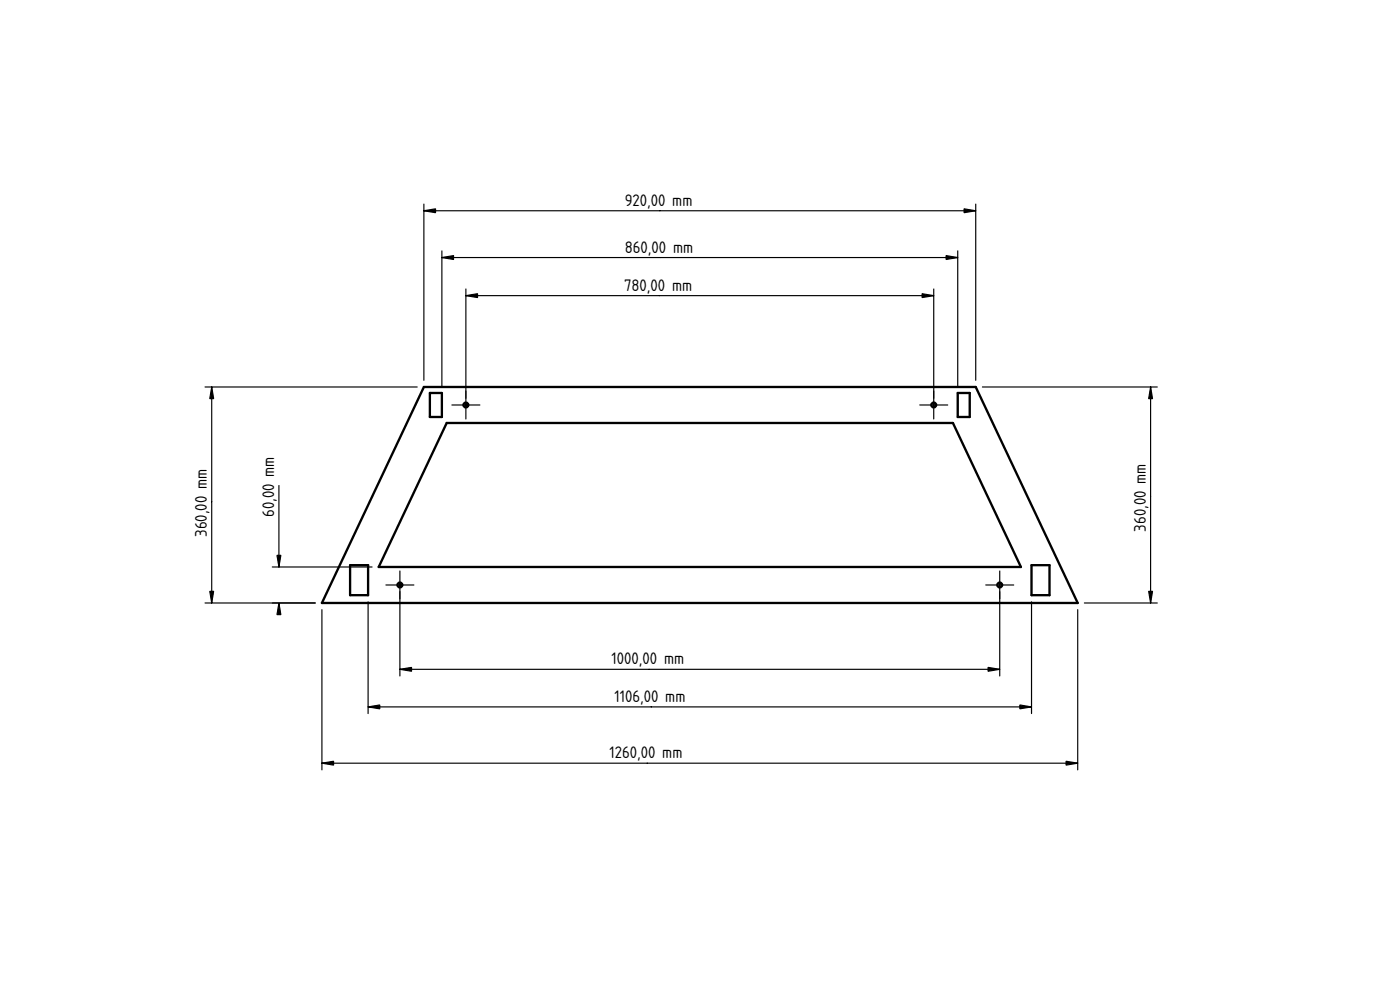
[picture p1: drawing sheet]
<svg xmlns="http://www.w3.org/2000/svg" width="420mm" height="297mm" viewBox="0 0 420 297" stroke-linecap="round" stroke-linejoin="round" font-family="sans-serif">
<path d="M210 148.5h.1" fill="none" stroke="#000" stroke-width=".3"/>
<path d="M134.1 126.9h151.9l20.4 43.2h-192.7z" fill-rule="evenodd" fill="#fff"/>
<path d="M210 148.5h.1" fill="none" stroke="#000" stroke-width=".3"/>
<g fill="#fff">
<path d="M309.6 169.6h5.4v9h-5.4z" fill-rule="evenodd"/>
<path d="M105.1 169.6h5.4v9h-5.4z" fill-rule="evenodd"/>
<path d="M287.4 117.9h3.6v7.2h-3.6z" fill-rule="evenodd"/>
<path d="M129 117.9h3.6v7.2h-3.6z" fill-rule="evenodd"/>
<circle cx="139.8" cy="121.5" r=".72"/>
<circle cx="120" cy="175.5" r=".72"/>
<circle cx="280.2" cy="121.5" r=".72"/>
<circle cx="300" cy="175.5" r=".72"/>
</g>
<g fill="none" stroke="#000" stroke-width=".7">
<path d="M127.2 116.1h165.6l30.6 64.8h-226.8zM129 117.9h3.6v7.2h-3.6zM287.4 117.9h3.6v7.2h-3.6zM134.1 126.9h151.9l20.4 43.2h-192.7zM105.1 169.6h5.4v9h-5.4zM309.6 169.6h5.4v9h-5.4z"/>
<circle cx="139.8" cy="121.5" r=".72"/>
<circle cx="280.2" cy="121.5" r=".72"/>
<circle cx="120" cy="175.5" r=".72"/>
<circle cx="300" cy="175.5" r=".72"/>
</g>
<g fill="#000" stroke="#000" stroke-width=".35">
<path d="M127.2 63.2l3.5-.5v1.1zM132.6 77.3l3.5-.6v1.2zM283.9 76.7l3.5 .6-3.5 .6zM289.3 62.7l3.5 .5-3.5 .6zM139.8 88.7l3.5-.6v1.2zM276.7 88.1l3.5 .6-3.5 .6zM63.5 116.1l.6 3.5h-1.1zM345.3 116.1l.6 3.5h-1.2zM83.1 166.6h1.2l-.6 3.5zM63 177.4h1.1l-.6 3.5zM83.7 180.9l.6 3.5h-1.2zM344.7 177.4h1.2l-.6 3.5z"/>
<path d="M110.5 212.1l3.5-.6v1.2zM120 200.8l3.5-.6v1.2zM296.5 200.2l3.5 .6-3.5 .6zM306.1 211.5l3.5 .6-3.5 .6zM96.6 229l3.5-.6v1.2zM319.9 228.4l3.5 .6-3.5 .6z"/>
<path d="M139.8 117.3v8.4zM135.6 121.5h8.4z" fill-rule="evenodd"/>
<path d="M280.2 117.3v8.4zM276 121.5h8.4z" fill-rule="evenodd"/>
<path d="M120 171.3v8.4zM115.8 175.5h8.4z" fill-rule="evenodd"/>
<path d="M300 171.3v8.4zM295.8 175.5h8.4z" fill-rule="evenodd"/>
</g>
<path d="M210 148.5h.1" fill="none" stroke="#000" stroke-width=".3"/>
<g fill="none" stroke="#000" stroke-width=".35">
<path d="M127.2 61.2v52.9M127.2 63.2h165.6M132.6 75.3v40.6M132.6 77.3h154.8M287.4 75.3v40.6M292.8 61.2v52.9M139.8 86.7v32.8M139.8 88.7h140.4M280.2 86.7v32.8M61.5 116.1h63.7M63.5 116.1v64.8M294.8 116.1h52.5"/>
<path d="M345.3 116.1v64.8M83.7 145.7v24.4M81.7 170.1h30M120 177.5v25.3M300 177.5v25.3M61.5 180.9h33.1M96.6 182.9v48.1M110.5 180.6v33.5M309.6 180.6v33.5M323.4 182.9v48.1M325.4 180.9h21.9M110.5 212.1h199.1"/>
<path d="M120 200.8h180M96.6 229h226.8"/>
</g>
<g font-size="4.7">
<text x="187.5" y="61.8">920,00 mm</text>
<text x="187.5" y="75.8">860,00 mm</text>
<text x="187.3" y="87.3">780,00 mm</text>
<text x="82.3" y="155.1" transform="rotate(-90 82.3 155.1)">60,00 mm</text>
<text x="62.1" y="161.1" transform="rotate(-90 62.1 161.1)">360,00 mm</text>
<text x="343.9" y="159.5" transform="rotate(-90 343.9 159.5)">360,00 mm</text>
<text x="183.5" y="199.4">1000,00 mm</text>
<text x="184.4" y="210.6">1106,00 mm</text>
<text x="182.9" y="227.5">1260,00 mm</text>
</g>
</svg>
